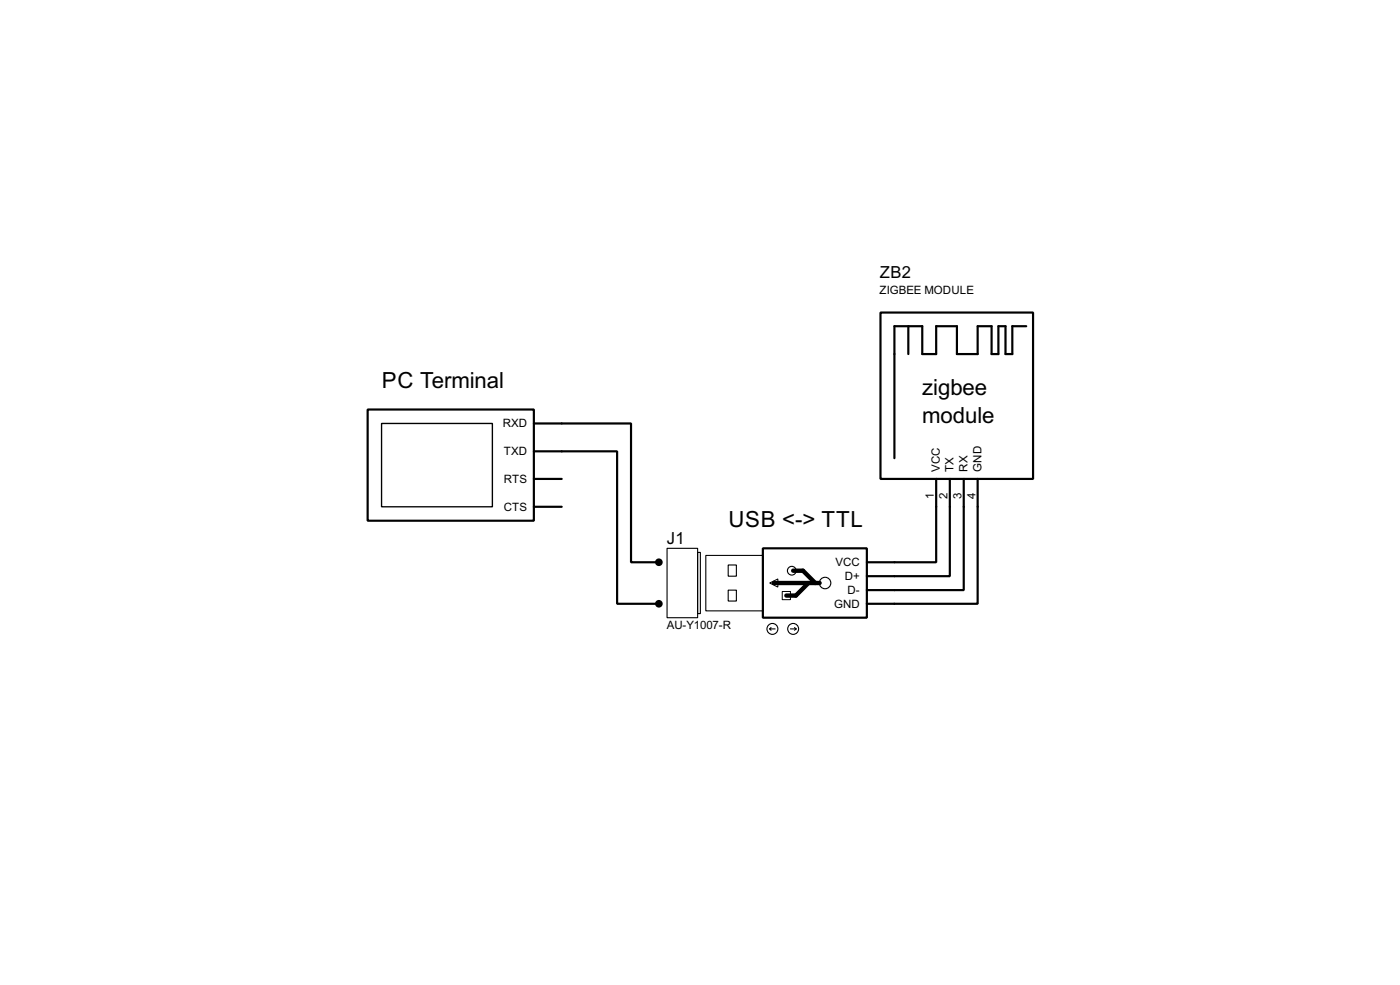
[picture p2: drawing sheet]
<svg xmlns="http://www.w3.org/2000/svg" width="256mm" height="180mm" viewBox="0 0 256 180" stroke-linecap="round" stroke-linejoin="round" font-family="sans-serif">
<g fill="none" stroke="#000" stroke-width=".4">
<path d="M161.3 57.2h28v30.5h-28zM166.4 59.7v5.1M188 59.7h-2.5v5.1h-1.3v-5.1h-1.3v5.1h-1.2v-5.1h-2.6v5.1h-3.8v-5.1h-3.8v5.1h-2.5v-5.1h-5.1v24.2M67.4 75h30.4v20.3h-30.4zM97.8 77.5h17.8v25.4h5.1M97.8 82.6h15.3v27.9h7.6M97.8 87.7h5.1M97.8 92.8h5.1M171.5 87.7v15.2h-12.7M174 87.7v17.8h-15.2M176.6 87.7v20.3h-17.8M179.1 87.7v22.8h-20.3"/>
<path d="M139.8 100.4h19v12.7h-19z"/>
</g>
<g fill="none" stroke="#000" stroke-width=".2">
<path d="M122.2 100.4h5.6v12.7h-5.6zM127.8 101.1h.5v11.2h-.5zM129.3 101.7h10.5v10.1h-10.5zM133.4 108h1.5v2h-1.5zM133.4 103.4h1.5v2.1h-1.5zM141 115.1h1M141 115.1l.3 .3M141.3 114.9l-.3 .2M144.8 115.1h1.1M145.6 114.9l.3 .2M145.9 115.1l-.3 .3"/>
<circle cx="141.5" cy="115.1" r="1"/>
<circle cx="145" cy="104.5" r=".8"/>
<circle cx="145.3" cy="115.1" r="1"/>
<circle cx="151.1" cy="106.7" r="1.05"/>
</g>
<path d="M141.8 106.7h8.4M145.3 104.5h1.8l2.3 2.2M148.1 106.7l-2.3 2.3h-1.7" fill="none" stroke="#000" stroke-width=".8"/>
<path d="M141 106.7l1.5-.7v1.5zM143.3 108.3h1.5v1.5h-1.5z" fill="none" stroke="#000" stroke-width=".18"/>
<path d="M69.9 77.5h20.3v15.3h-20.3z" fill="none" stroke="#000" stroke-width=".25"/>
<g fill="#000" stroke="#000" stroke-width=".4">
<circle cx="120.7" cy="102.9" r=".5"/>
<circle cx="120.7" cy="110.5" r=".5"/>
</g>
<g font-size="4.6">
<text x="70" y="71">PC Terminal</text>
<text x="169" y="72.3">zigbee</text>
<text x="169" y="77.4">module</text>
<text x="133.5" y="96.4">USB &lt;-&gt; TTL</text>
</g>
<g font-size="3.4">
<text x="161.2" y="50.8">ZB2</text>
<text x="122.2" y="99.6">J1</text>
</g>
<g font-size="2.4">
<text x="161.1" y="53.8">ZIGBEE MODULE</text>
<text x="92.1" y="78.2">RXD</text>
<text x="92.3" y="83.3">TXD</text>
<text x="92.3" y="88.4">RTS</text>
<text x="172.2" y="86.4" transform="rotate(-90 172.2 86.4)">VCC</text>
<text x="174.7" y="86.4" transform="rotate(-90 174.7 86.4)">TX</text>
<text x="177.3" y="86.4" transform="rotate(-90 177.3 86.4)">RX</text>
<text x="179.8" y="86.4" transform="rotate(-90 179.8 86.4)">GND</text>
<text x="92.3" y="93.5">CTS</text>
<text x="171.1" y="91.4" transform="rotate(-90 171.1 91.4)">1</text>
<text x="173.6" y="91.4" transform="rotate(-90 173.6 91.4)">2</text>
<text x="176.2" y="91.4" transform="rotate(-90 176.2 91.4)">3</text>
<text x="178.7" y="91.4" transform="rotate(-90 178.7 91.4)">4</text>
<text x="153" y="103.6">VCC</text>
<text x="154.8" y="106.2">D+</text>
<text x="152.8" y="111.2">GND</text>
<text x="155.3" y="108.7">D-</text>
<text x="122.1" y="115.2">AU-Y1007-R</text>
</g>
</svg>
